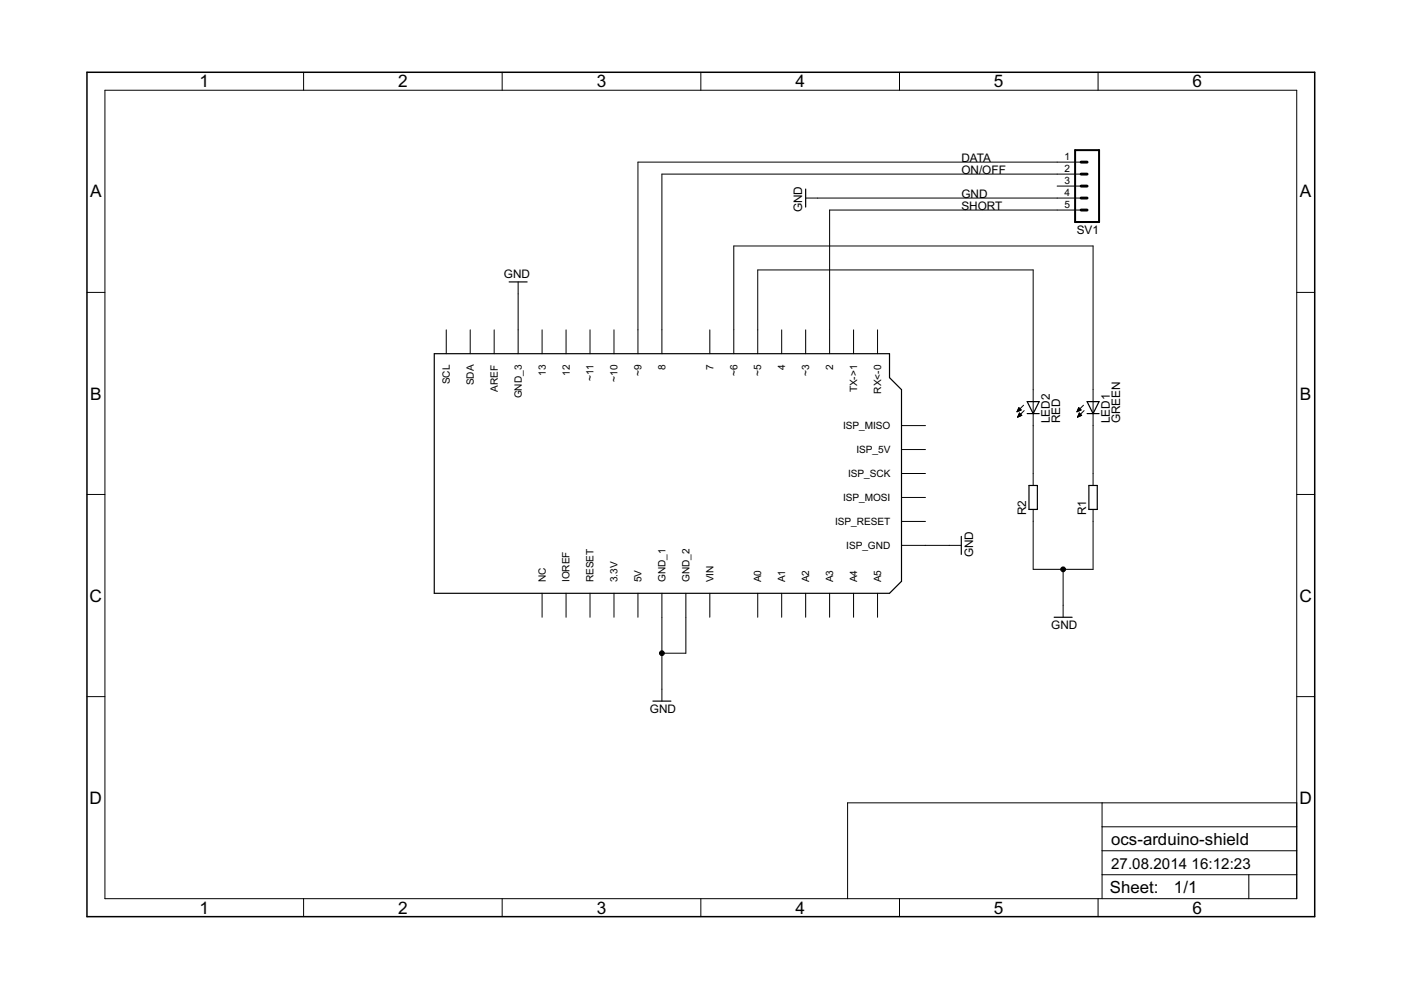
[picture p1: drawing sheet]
<?xml version="1.0" encoding="utf-8"?>
<!DOCTYPE eagle SYSTEM "eagle.dtd">
<eagle version="7.1.0">
<drawing>
<settings>
<setting alwaysvectorfont="no"/>
<setting verticaltext="up"/>
</settings>
<grid distance="0.1" unitdist="inch" unit="inch" style="lines" multiple="1" display="no" altdistance="0.01" altunitdist="inch" altunit="inch"/>
<schematic xreflabel="%F%N/%S.%C%R" xrefpart="/%S.%C%R">
<libraries>
<library name="frames">
<symbols>
<symbol name="A4L-LOC">
<wire x1="256.54" y1="3.81" x2="256.54" y2="8.89" width="0.1016" layer="94"/>
<wire x1="256.54" y1="8.89" x2="256.54" y2="13.97" width="0.1016" layer="94"/>
<wire x1="256.54" y1="13.97" x2="256.54" y2="19.05" width="0.1016" layer="94"/>
<wire x1="256.54" y1="19.05" x2="256.54" y2="24.13" width="0.1016" layer="94"/>
<wire x1="161.29" y1="3.81" x2="161.29" y2="24.13" width="0.1016" layer="94"/>
<wire x1="161.29" y1="24.13" x2="215.265" y2="24.13" width="0.1016" layer="94"/>
<wire x1="215.265" y1="24.13" x2="256.54" y2="24.13" width="0.1016" layer="94"/>
<wire x1="246.38" y1="3.81" x2="246.38" y2="8.89" width="0.1016" layer="94"/>
<wire x1="246.38" y1="8.89" x2="256.54" y2="8.89" width="0.1016" layer="94"/>
<wire x1="246.38" y1="8.89" x2="215.265" y2="8.89" width="0.1016" layer="94"/>
<wire x1="215.265" y1="8.89" x2="215.265" y2="3.81" width="0.1016" layer="94"/>
<wire x1="215.265" y1="8.89" x2="215.265" y2="13.97" width="0.1016" layer="94"/>
<wire x1="215.265" y1="13.97" x2="256.54" y2="13.97" width="0.1016" layer="94"/>
<wire x1="215.265" y1="13.97" x2="215.265" y2="19.05" width="0.1016" layer="94"/>
<wire x1="215.265" y1="19.05" x2="256.54" y2="19.05" width="0.1016" layer="94"/>
<wire x1="215.265" y1="19.05" x2="215.265" y2="24.13" width="0.1016" layer="94"/>
<text x="217.17" y="15.24" size="2.54" layer="94">&gt;DRAWING_NAME</text>
<text x="217.17" y="10.16" size="2.286" layer="94">&gt;LAST_DATE_TIME</text>
<text x="230.505" y="5.08" size="2.54" layer="94">&gt;SHEET</text>
<text x="216.916" y="4.953" size="2.54" layer="94">Sheet:</text>
<frame x1="0" y1="0" x2="260.35" y2="179.07" columns="6" rows="4" layer="94"/>
</symbol>
</symbols>
<devicesets>
<deviceset name="A4L-LOC" prefix="FRAME" uservalue="yes">
<gates>
<gate name="G$1" symbol="A4L-LOC" x="0" y="0"/>
</gates>
<devices>
<device name="">
<technologies>
<technology name=""/>
</technologies>
</device>
</devices>
</deviceset>
</devicesets>
</library>
<library name="arduino-shield">
<symbols>
<symbol name="ARDUINO_SHIELD">
<pin name="SCL" x="-45.72" y="30.48" visible="pin" length="middle" rot="R270"/>
<pin name="SDA" x="-40.64" y="30.48" visible="pin" length="middle" rot="R270"/>
<pin name="AREF" x="-35.56" y="30.48" visible="pin" length="middle" direction="sup" rot="R270"/>
<pin name="GND_3" x="-30.48" y="30.48" visible="pin" length="middle" direction="sup" rot="R270"/>
<pin name="13" x="-25.4" y="30.48" visible="pin" length="middle" rot="R270"/>
<pin name="12" x="-20.32" y="30.48" visible="pin" length="middle" rot="R270"/>
<pin name="~11" x="-15.24" y="30.48" visible="pin" length="middle" rot="R270"/>
<pin name="~10" x="-10.16" y="30.48" visible="pin" length="middle" rot="R270"/>
<pin name="~9" x="-5.08" y="30.48" visible="pin" length="middle" rot="R270"/>
<pin name="8" x="0" y="30.48" visible="pin" length="middle" rot="R270"/>
<pin name="7" x="10.16" y="30.48" visible="pin" length="middle" rot="R270"/>
<pin name="~6" x="15.24" y="30.48" visible="pin" length="middle" rot="R270"/>
<wire x1="-48.26" y1="25.4" x2="48.26" y2="25.4" width="0.254" layer="94"/>
<wire x1="48.26" y1="25.4" x2="48.26" y2="20.32" width="0.254" layer="94"/>
<wire x1="48.26" y1="20.32" x2="50.8" y2="17.78" width="0.254" layer="94"/>
<wire x1="50.8" y1="17.78" x2="50.8" y2="-22.86" width="0.254" layer="94"/>
<wire x1="50.8" y1="-22.86" x2="48.26" y2="-25.4" width="0.254" layer="94"/>
<wire x1="48.26" y1="-25.4" x2="-48.26" y2="-25.4" width="0.254" layer="94"/>
<wire x1="-48.26" y1="-25.4" x2="-48.26" y2="25.4" width="0.254" layer="94"/>
<pin name="~5" x="20.32" y="30.48" visible="pin" length="middle" rot="R270"/>
<pin name="4" x="25.4" y="30.48" visible="pin" length="middle" rot="R270"/>
<pin name="~3" x="30.48" y="30.48" visible="pin" length="middle" rot="R270"/>
<pin name="2" x="35.56" y="30.48" visible="pin" length="middle" rot="R270"/>
<pin name="TX-&gt;1" x="40.64" y="30.48" visible="pin" length="middle" direction="out" rot="R270"/>
<pin name="RX&lt;-0" x="45.72" y="30.48" visible="pin" length="middle" direction="in" rot="R270"/>
<pin name="A5" x="45.72" y="-30.48" visible="pin" length="middle" rot="R90"/>
<pin name="A4" x="40.64" y="-30.48" visible="pin" length="middle" rot="R90"/>
<pin name="A3" x="35.56" y="-30.48" visible="pin" length="middle" rot="R90"/>
<pin name="A2" x="30.48" y="-30.48" visible="pin" length="middle" rot="R90"/>
<pin name="A1" x="25.4" y="-30.48" visible="pin" length="middle" rot="R90"/>
<pin name="A0" x="20.32" y="-30.48" visible="pin" length="middle" rot="R90"/>
<pin name="VIN" x="10.16" y="-30.48" visible="pin" length="middle" direction="sup" rot="R90"/>
<pin name="GND_2" x="5.08" y="-30.48" visible="pin" length="middle" direction="sup" rot="R90"/>
<pin name="GND_1" x="0" y="-30.48" visible="pin" length="middle" direction="sup" rot="R90"/>
<pin name="5V" x="-5.08" y="-30.48" visible="pin" length="middle" direction="sup" rot="R90"/>
<pin name="3.3V" x="-10.16" y="-30.48" visible="pin" length="middle" direction="sup" rot="R90"/>
<pin name="RESET" x="-15.24" y="-30.48" visible="pin" length="middle" direction="in" rot="R90"/>
<pin name="IOREF" x="-20.32" y="-30.48" visible="pin" length="middle" direction="out" rot="R90"/>
<pin name="NC" x="-25.4" y="-30.48" visible="pin" length="middle" direction="nc" rot="R90"/>
<pin name="ISP_MISO" x="55.88" y="10.16" visible="pin" length="middle" rot="R180"/>
<pin name="ISP_5V" x="55.88" y="5.08" visible="pin" length="middle" rot="R180"/>
<pin name="ISP_SCK" x="55.88" y="0" visible="pin" length="middle" rot="R180"/>
<pin name="ISP_MOSI" x="55.88" y="-5.08" visible="pin" length="middle" rot="R180"/>
<pin name="ISP_RESET" x="55.88" y="-10.16" visible="pin" length="middle" rot="R180"/>
<pin name="ISP_GND" x="55.88" y="-15.24" visible="pin" length="middle" rot="R180"/>
</symbol>
</symbols>
<devicesets>
<deviceset name="ARDUINO-UNO-SHIELD" prefix="SH">
<gates>
<gate name="G$1" symbol="ARDUINO_SHIELD" x="0" y="0"/>
</gates>
<devices>
<device name="" package="ARDUINO-UNO-SHIELD">
<connects>
<connect gate="G$1" pin="12" pad="12"/>
<connect gate="G$1" pin="13" pad="13"/>
<connect gate="G$1" pin="2" pad="2"/>
<connect gate="G$1" pin="3.3V" pad="3.3V"/>
<connect gate="G$1" pin="4" pad="4"/>
<connect gate="G$1" pin="5V" pad="5V"/>
<connect gate="G$1" pin="7" pad="7"/>
<connect gate="G$1" pin="8" pad="8"/>
<connect gate="G$1" pin="A0" pad="A0"/>
<connect gate="G$1" pin="A1" pad="A1"/>
<connect gate="G$1" pin="A2" pad="A2"/>
<connect gate="G$1" pin="A3" pad="A3"/>
<connect gate="G$1" pin="A4" pad="A4"/>
<connect gate="G$1" pin="A5" pad="A5"/>
<connect gate="G$1" pin="AREF" pad="AREF"/>
<connect gate="G$1" pin="GND_1" pad="GND_1"/>
<connect gate="G$1" pin="GND_2" pad="GND_2"/>
<connect gate="G$1" pin="GND_3" pad="GND_3"/>
<connect gate="G$1" pin="IOREF" pad="IOREF"/>
<connect gate="G$1" pin="ISP_5V" pad="ISP_5V"/>
<connect gate="G$1" pin="ISP_GND" pad="ISP_GND"/>
<connect gate="G$1" pin="ISP_MISO" pad="ISP_MISO"/>
<connect gate="G$1" pin="ISP_MOSI" pad="ISP_MOSI"/>
<connect gate="G$1" pin="ISP_RESET" pad="ISP_RESET"/>
<connect gate="G$1" pin="ISP_SCK" pad="ISP_SCK"/>
<connect gate="G$1" pin="NC" pad="NC"/>
<connect gate="G$1" pin="RESET" pad="RESET"/>
<connect gate="G$1" pin="RX&lt;-0" pad="RX&lt;-0"/>
<connect gate="G$1" pin="SCL" pad="SCL"/>
<connect gate="G$1" pin="SDA" pad="SDA"/>
<connect gate="G$1" pin="TX-&gt;1" pad="TX-&gt;1"/>
<connect gate="G$1" pin="VIN" pad="VIN"/>
<connect gate="G$1" pin="~10" pad="~10"/>
<connect gate="G$1" pin="~11" pad="~11"/>
<connect gate="G$1" pin="~3" pad="~3"/>
<connect gate="G$1" pin="~5" pad="~5"/>
<connect gate="G$1" pin="~6" pad="~6"/>
<connect gate="G$1" pin="~9" pad="~9"/>
</connects>
<technologies>
<technology name=""/>
</technologies>
</device>
</devices>
</deviceset>
</devicesets>
</library>
<library name="con-lstb">
<symbols>
<symbol name="MA05-1">
<wire x1="3.81" y1="-7.62" x2="-1.27" y2="-7.62" width="0.4064" layer="94"/>
<wire x1="1.27" y1="0" x2="2.54" y2="0" width="0.6096" layer="94"/>
<wire x1="1.27" y1="-2.54" x2="2.54" y2="-2.54" width="0.6096" layer="94"/>
<wire x1="1.27" y1="-5.08" x2="2.54" y2="-5.08" width="0.6096" layer="94"/>
<wire x1="-1.27" y1="7.62" x2="-1.27" y2="-7.62" width="0.4064" layer="94"/>
<wire x1="3.81" y1="-7.62" x2="3.81" y2="7.62" width="0.4064" layer="94"/>
<wire x1="-1.27" y1="7.62" x2="3.81" y2="7.62" width="0.4064" layer="94"/>
<wire x1="1.27" y1="5.08" x2="2.54" y2="5.08" width="0.6096" layer="94"/>
<wire x1="1.27" y1="2.54" x2="2.54" y2="2.54" width="0.6096" layer="94"/>
<text x="-1.27" y="-10.16" size="1.778" layer="96">&gt;VALUE</text>
<text x="-1.27" y="8.382" size="1.778" layer="95">&gt;NAME</text>
<pin name="1" x="7.62" y="-5.08" visible="pad" length="middle" direction="pas" swaplevel="1" rot="R180"/>
<pin name="2" x="7.62" y="-2.54" visible="pad" length="middle" direction="pas" swaplevel="1" rot="R180"/>
<pin name="3" x="7.62" y="0" visible="pad" length="middle" direction="pas" swaplevel="1" rot="R180"/>
<pin name="4" x="7.62" y="2.54" visible="pad" length="middle" direction="pas" swaplevel="1" rot="R180"/>
<pin name="5" x="7.62" y="5.08" visible="pad" length="middle" direction="pas" swaplevel="1" rot="R180"/>
</symbol>
</symbols>
<devicesets>
<deviceset name="MA05-1" prefix="SV" uservalue="yes">
<gates>
<gate name="G$1" symbol="MA05-1" x="0" y="0"/>
</gates>
<devices>
<device name="" package="MA05-1">
<connects>
<connect gate="G$1" pin="1" pad="1"/>
<connect gate="G$1" pin="2" pad="2"/>
<connect gate="G$1" pin="3" pad="3"/>
<connect gate="G$1" pin="4" pad="4"/>
<connect gate="G$1" pin="5" pad="5"/>
</connects>
<technologies>
<technology name="">
<attribute name="MF" value="" constant="no"/>
<attribute name="MPN" value="" constant="no"/>
<attribute name="OC_FARNELL" value="unknown" constant="no"/>
<attribute name="OC_NEWARK" value="unknown" constant="no"/>
</technology>
</technologies>
</device>
</devices>
</deviceset>
</devicesets>
</library>
<library name="supply1">
<symbols>
<symbol name="GND">
<wire x1="-1.905" y1="0" x2="1.905" y2="0" width="0.254" layer="94"/>
<text x="-2.54" y="-2.54" size="1.778" layer="96">&gt;VALUE</text>
<pin name="GND" x="0" y="2.54" visible="off" length="short" direction="sup" rot="R270"/>
</symbol>
</symbols>
<devicesets>
<deviceset name="GND" prefix="GND">
<gates>
<gate name="1" symbol="GND" x="0" y="0"/>
</gates>
<devices>
<device name="">
<technologies>
<technology name=""/>
</technologies>
</device>
</devices>
</deviceset>
</devicesets>
</library>
<library name="resistor">
<symbols>
<symbol name="R-EU">
<wire x1="-2.54" y1="-0.889" x2="2.54" y2="-0.889" width="0.254" layer="94"/>
<wire x1="2.54" y1="0.889" x2="-2.54" y2="0.889" width="0.254" layer="94"/>
<wire x1="2.54" y1="-0.889" x2="2.54" y2="0.889" width="0.254" layer="94"/>
<wire x1="-2.54" y1="-0.889" x2="-2.54" y2="0.889" width="0.254" layer="94"/>
<text x="-3.81" y="1.4986" size="1.778" layer="95">&gt;NAME</text>
<text x="-3.81" y="-3.302" size="1.778" layer="96">&gt;VALUE</text>
<pin name="2" x="5.08" y="0" visible="off" length="short" direction="pas" swaplevel="1" rot="R180"/>
<pin name="1" x="-5.08" y="0" visible="off" length="short" direction="pas" swaplevel="1"/>
<text x="-5.08" y="0" size="0.4064" layer="99" align="center">SpiceOrder 1</text>
<text x="5.08" y="0" size="0.4064" layer="99" align="center">SpiceOrder 2</text>
</symbol>
</symbols>
<devicesets>
<deviceset name="R-EU_" prefix="R" uservalue="yes">
<gates>
<gate name="G$1" symbol="R-EU" x="0" y="0"/>
</gates>
<devices>
<device name="R0402" package="R0402">
<connects>
<connect gate="G$1" pin="1" pad="1"/>
<connect gate="G$1" pin="2" pad="2"/>
</connects>
<technologies>
<technology name="">
<attribute name="SPICEPREFIX" value="R" constant="no"/>
</technology>
</technologies>
</device>
<device name="R0603" package="R0603">
<connects>
<connect gate="G$1" pin="1" pad="1"/>
<connect gate="G$1" pin="2" pad="2"/>
</connects>
<technologies>
<technology name="">
<attribute name="SPICEPREFIX" value="R" constant="no"/>
</technology>
</technologies>
</device>
<device name="R0805" package="R0805">
<connects>
<connect gate="G$1" pin="1" pad="1"/>
<connect gate="G$1" pin="2" pad="2"/>
</connects>
<technologies>
<technology name="">
<attribute name="SPICEPREFIX" value="R" constant="no"/>
</technology>
</technologies>
</device>
<device name="R0805W" package="R0805W">
<connects>
<connect gate="G$1" pin="1" pad="1"/>
<connect gate="G$1" pin="2" pad="2"/>
</connects>
<technologies>
<technology name="">
<attribute name="SPICEPREFIX" value="R" constant="no"/>
</technology>
</technologies>
</device>
<device name="R1005" package="R1005">
<connects>
<connect gate="G$1" pin="1" pad="1"/>
<connect gate="G$1" pin="2" pad="2"/>
</connects>
<technologies>
<technology name="">
<attribute name="SPICEPREFIX" value="R" constant="no"/>
</technology>
</technologies>
</device>
<device name="R1206" package="R1206">
<connects>
<connect gate="G$1" pin="1" pad="1"/>
<connect gate="G$1" pin="2" pad="2"/>
</connects>
<technologies>
<technology name="">
<attribute name="SPICEPREFIX" value="R" constant="no"/>
</technology>
</technologies>
</device>
<device name="R1206W" package="R1206W">
<connects>
<connect gate="G$1" pin="1" pad="1"/>
<connect gate="G$1" pin="2" pad="2"/>
</connects>
<technologies>
<technology name="">
<attribute name="SPICEPREFIX" value="R" constant="no"/>
</technology>
</technologies>
</device>
<device name="R1210" package="R1210">
<connects>
<connect gate="G$1" pin="1" pad="1"/>
<connect gate="G$1" pin="2" pad="2"/>
</connects>
<technologies>
<technology name="">
<attribute name="SPICEPREFIX" value="R" constant="no"/>
</technology>
</technologies>
</device>
<device name="R1210W" package="R1210W">
<connects>
<connect gate="G$1" pin="1" pad="1"/>
<connect gate="G$1" pin="2" pad="2"/>
</connects>
<technologies>
<technology name="">
<attribute name="SPICEPREFIX" value="R" constant="no"/>
</technology>
</technologies>
</device>
<device name="R2010" package="R2010">
<connects>
<connect gate="G$1" pin="1" pad="1"/>
<connect gate="G$1" pin="2" pad="2"/>
</connects>
<technologies>
<technology name="">
<attribute name="SPICEPREFIX" value="R" constant="no"/>
</technology>
</technologies>
</device>
<device name="R2010W" package="R2010W">
<connects>
<connect gate="G$1" pin="1" pad="1"/>
<connect gate="G$1" pin="2" pad="2"/>
</connects>
<technologies>
<technology name="">
<attribute name="SPICEPREFIX" value="R" constant="no"/>
</technology>
</technologies>
</device>
<device name="R2012" package="R2012">
<connects>
<connect gate="G$1" pin="1" pad="1"/>
<connect gate="G$1" pin="2" pad="2"/>
</connects>
<technologies>
<technology name="">
<attribute name="SPICEPREFIX" value="R" constant="no"/>
</technology>
</technologies>
</device>
<device name="R2012W" package="R2012W">
<connects>
<connect gate="G$1" pin="1" pad="1"/>
<connect gate="G$1" pin="2" pad="2"/>
</connects>
<technologies>
<technology name="">
<attribute name="SPICEPREFIX" value="R" constant="no"/>
</technology>
</technologies>
</device>
<device name="R2512" package="R2512">
<connects>
<connect gate="G$1" pin="1" pad="1"/>
<connect gate="G$1" pin="2" pad="2"/>
</connects>
<technologies>
<technology name="">
<attribute name="SPICEPREFIX" value="R" constant="no"/>
</technology>
</technologies>
</device>
<device name="R2512W" package="R2512W">
<connects>
<connect gate="G$1" pin="1" pad="1"/>
<connect gate="G$1" pin="2" pad="2"/>
</connects>
<technologies>
<technology name="">
<attribute name="SPICEPREFIX" value="R" constant="no"/>
</technology>
</technologies>
</device>
<device name="R3216" package="R3216">
<connects>
<connect gate="G$1" pin="1" pad="1"/>
<connect gate="G$1" pin="2" pad="2"/>
</connects>
<technologies>
<technology name="">
<attribute name="SPICEPREFIX" value="R" constant="no"/>
</technology>
</technologies>
</device>
<device name="R3216W" package="R3216W">
<connects>
<connect gate="G$1" pin="1" pad="1"/>
<connect gate="G$1" pin="2" pad="2"/>
</connects>
<technologies>
<technology name="">
<attribute name="SPICEPREFIX" value="R" constant="no"/>
</technology>
</technologies>
</device>
<device name="R3225" package="R3225">
<connects>
<connect gate="G$1" pin="1" pad="1"/>
<connect gate="G$1" pin="2" pad="2"/>
</connects>
<technologies>
<technology name="">
<attribute name="SPICEPREFIX" value="R" constant="no"/>
</technology>
</technologies>
</device>
<device name="R3225W" package="R3225W">
<connects>
<connect gate="G$1" pin="1" pad="1"/>
<connect gate="G$1" pin="2" pad="2"/>
</connects>
<technologies>
<technology name="">
<attribute name="SPICEPREFIX" value="R" constant="no"/>
</technology>
</technologies>
</device>
<device name="R5025" package="R5025">
<connects>
<connect gate="G$1" pin="1" pad="1"/>
<connect gate="G$1" pin="2" pad="2"/>
</connects>
<technologies>
<technology name="">
<attribute name="SPICEPREFIX" value="R" constant="no"/>
</technology>
</technologies>
</device>
<device name="R5025W" package="R5025W">
<connects>
<connect gate="G$1" pin="1" pad="1"/>
<connect gate="G$1" pin="2" pad="2"/>
</connects>
<technologies>
<technology name="">
<attribute name="SPICEPREFIX" value="R" constant="no"/>
</technology>
</technologies>
</device>
<device name="R6332" package="R6332">
<connects>
<connect gate="G$1" pin="1" pad="1"/>
<connect gate="G$1" pin="2" pad="2"/>
</connects>
<technologies>
<technology name="">
<attribute name="SPICEPREFIX" value="R" constant="no"/>
</technology>
</technologies>
</device>
<device name="R6332W" package="R6332W">
<connects>
<connect gate="G$1" pin="1" pad="1"/>
<connect gate="G$1" pin="2" pad="2"/>
</connects>
<technologies>
<technology name="">
<attribute name="SPICEPREFIX" value="R" constant="no"/>
</technology>
</technologies>
</device>
<device name="M0805" package="M0805">
<connects>
<connect gate="G$1" pin="1" pad="1"/>
<connect gate="G$1" pin="2" pad="2"/>
</connects>
<technologies>
<technology name="">
<attribute name="SPICEPREFIX" value="R" constant="no"/>
</technology>
</technologies>
</device>
<device name="M1206" package="M1206">
<connects>
<connect gate="G$1" pin="1" pad="1"/>
<connect gate="G$1" pin="2" pad="2"/>
</connects>
<technologies>
<technology name="">
<attribute name="SPICEPREFIX" value="R" constant="no"/>
</technology>
</technologies>
</device>
<device name="M1406" package="M1406">
<connects>
<connect gate="G$1" pin="1" pad="1"/>
<connect gate="G$1" pin="2" pad="2"/>
</connects>
<technologies>
<technology name="">
<attribute name="SPICEPREFIX" value="R" constant="no"/>
</technology>
</technologies>
</device>
<device name="M2012" package="M2012">
<connects>
<connect gate="G$1" pin="1" pad="1"/>
<connect gate="G$1" pin="2" pad="2"/>
</connects>
<technologies>
<technology name="">
<attribute name="SPICEPREFIX" value="R" constant="no"/>
</technology>
</technologies>
</device>
<device name="M2309" package="M2309">
<connects>
<connect gate="G$1" pin="1" pad="1"/>
<connect gate="G$1" pin="2" pad="2"/>
</connects>
<technologies>
<technology name="">
<attribute name="SPICEPREFIX" value="R" constant="no"/>
</technology>
</technologies>
</device>
<device name="M3216" package="M3216">
<connects>
<connect gate="G$1" pin="1" pad="1"/>
<connect gate="G$1" pin="2" pad="2"/>
</connects>
<technologies>
<technology name="">
<attribute name="SPICEPREFIX" value="R" constant="no"/>
</technology>
</technologies>
</device>
<device name="M3516" package="M3516">
<connects>
<connect gate="G$1" pin="1" pad="1"/>
<connect gate="G$1" pin="2" pad="2"/>
</connects>
<technologies>
<technology name="">
<attribute name="SPICEPREFIX" value="R" constant="no"/>
</technology>
</technologies>
</device>
<device name="M5923" package="M5923">
<connects>
<connect gate="G$1" pin="1" pad="1"/>
<connect gate="G$1" pin="2" pad="2"/>
</connects>
<technologies>
<technology name="">
<attribute name="SPICEPREFIX" value="R" constant="no"/>
</technology>
</technologies>
</device>
<device name="0204_5" package="0204/5">
<connects>
<connect gate="G$1" pin="1" pad="1"/>
<connect gate="G$1" pin="2" pad="2"/>
</connects>
<technologies>
<technology name="">
<attribute name="SPICEPREFIX" value="R" constant="no"/>
</technology>
</technologies>
</device>
<device name="0204_7" package="0204/7">
<connects>
<connect gate="G$1" pin="1" pad="1"/>
<connect gate="G$1" pin="2" pad="2"/>
</connects>
<technologies>
<technology name="">
<attribute name="SPICEPREFIX" value="R" constant="no"/>
</technology>
</technologies>
</device>
<device name="0204_2V" package="0204V">
<connects>
<connect gate="G$1" pin="1" pad="1"/>
<connect gate="G$1" pin="2" pad="2"/>
</connects>
<technologies>
<technology name="">
<attribute name="SPICEPREFIX" value="R" constant="no"/>
</technology>
</technologies>
</device>
<device name="0207_10" package="0207/10">
<connects>
<connect gate="G$1" pin="1" pad="1"/>
<connect gate="G$1" pin="2" pad="2"/>
</connects>
<technologies>
<technology name="">
<attribute name="SPICEPREFIX" value="R" constant="no"/>
</technology>
</technologies>
</device>
<device name="0207_12" package="0207/12">
<connects>
<connect gate="G$1" pin="1" pad="1"/>
<connect gate="G$1" pin="2" pad="2"/>
</connects>
<technologies>
<technology name="">
<attribute name="SPICEPREFIX" value="R" constant="no"/>
</technology>
</technologies>
</device>
<device name="0207_15" package="0207/15">
<connects>
<connect gate="G$1" pin="1" pad="1"/>
<connect gate="G$1" pin="2" pad="2"/>
</connects>
<technologies>
<technology name="">
<attribute name="SPICEPREFIX" value="R" constant="no"/>
</technology>
</technologies>
</device>
<device name="0207_2V" package="0207/2V">
<connects>
<connect gate="G$1" pin="1" pad="1"/>
<connect gate="G$1" pin="2" pad="2"/>
</connects>
<technologies>
<technology name="">
<attribute name="SPICEPREFIX" value="R" constant="no"/>
</technology>
</technologies>
</device>
<device name="0207_5V" package="0207/5V">
<connects>
<connect gate="G$1" pin="1" pad="1"/>
<connect gate="G$1" pin="2" pad="2"/>
</connects>
<technologies>
<technology name="">
<attribute name="SPICEPREFIX" value="R" constant="no"/>
</technology>
</technologies>
</device>
<device name="0207_7" package="0207/7">
<connects>
<connect gate="G$1" pin="1" pad="1"/>
<connect gate="G$1" pin="2" pad="2"/>
</connects>
<technologies>
<technology name="">
<attribute name="SPICEPREFIX" value="R" constant="no"/>
</technology>
</technologies>
</device>
<device name="0309_10" package="0309/10">
<connects>
<connect gate="G$1" pin="1" pad="1"/>
<connect gate="G$1" pin="2" pad="2"/>
</connects>
<technologies>
<technology name="">
<attribute name="SPICEPREFIX" value="R" constant="no"/>
</technology>
</technologies>
</device>
<device name="0309_12" package="0309/12">
<connects>
<connect gate="G$1" pin="1" pad="1"/>
<connect gate="G$1" pin="2" pad="2"/>
</connects>
<technologies>
<technology name="">
<attribute name="SPICEPREFIX" value="R" constant="no"/>
</technology>
</technologies>
</device>
<device name="0309_V" package="0309V">
<connects>
<connect gate="G$1" pin="1" pad="1"/>
<connect gate="G$1" pin="2" pad="2"/>
</connects>
<technologies>
<technology name="">
<attribute name="SPICEPREFIX" value="R" constant="no"/>
</technology>
</technologies>
</device>
<device name="0411_12" package="0411/12">
<connects>
<connect gate="G$1" pin="1" pad="1"/>
<connect gate="G$1" pin="2" pad="2"/>
</connects>
<technologies>
<technology name="">
<attribute name="SPICEPREFIX" value="R" constant="no"/>
</technology>
</technologies>
</device>
<device name="0411_15" package="0411/15">
<connects>
<connect gate="G$1" pin="1" pad="1"/>
<connect gate="G$1" pin="2" pad="2"/>
</connects>
<technologies>
<technology name="">
<attribute name="SPICEPREFIX" value="R" constant="no"/>
</technology>
</technologies>
</device>
<device name="0411_3V" package="0411V">
<connects>
<connect gate="G$1" pin="1" pad="1"/>
<connect gate="G$1" pin="2" pad="2"/>
</connects>
<technologies>
<technology name="">
<attribute name="SPICEPREFIX" value="R" constant="no"/>
</technology>
</technologies>
</device>
<device name="0414_15" package="0414/15">
<connects>
<connect gate="G$1" pin="1" pad="1"/>
<connect gate="G$1" pin="2" pad="2"/>
</connects>
<technologies>
<technology name="">
<attribute name="SPICEPREFIX" value="R" constant="no"/>
</technology>
</technologies>
</device>
<device name="0414_5V" package="0414V">
<connects>
<connect gate="G$1" pin="1" pad="1"/>
<connect gate="G$1" pin="2" pad="2"/>
</connects>
<technologies>
<technology name="">
<attribute name="SPICEPREFIX" value="R" constant="no"/>
</technology>
</technologies>
</device>
<device name="0617_17" package="0617/17">
<connects>
<connect gate="G$1" pin="1" pad="1"/>
<connect gate="G$1" pin="2" pad="2"/>
</connects>
<technologies>
<technology name="">
<attribute name="SPICEPREFIX" value="R" constant="no"/>
</technology>
</technologies>
</device>
<device name="0617_22" package="0617/22">
<connects>
<connect gate="G$1" pin="1" pad="1"/>
<connect gate="G$1" pin="2" pad="2"/>
</connects>
<technologies>
<technology name="">
<attribute name="SPICEPREFIX" value="R" constant="no"/>
</technology>
</technologies>
</device>
<device name="0617_5V" package="0617V">
<connects>
<connect gate="G$1" pin="1" pad="1"/>
<connect gate="G$1" pin="2" pad="2"/>
</connects>
<technologies>
<technology name="">
<attribute name="SPICEPREFIX" value="R" constant="no"/>
</technology>
</technologies>
</device>
<device name="0922_22" package="0922/22">
<connects>
<connect gate="G$1" pin="1" pad="1"/>
<connect gate="G$1" pin="2" pad="2"/>
</connects>
<technologies>
<technology name="">
<attribute name="SPICEPREFIX" value="R" constant="no"/>
</technology>
</technologies>
</device>
<device name="0613_5V" package="P0613V">
<connects>
<connect gate="G$1" pin="1" pad="1"/>
<connect gate="G$1" pin="2" pad="2"/>
</connects>
<technologies>
<technology name="">
<attribute name="SPICEPREFIX" value="R" constant="no"/>
</technology>
</technologies>
</device>
<device name="0613_15" package="P0613/15">
<connects>
<connect gate="G$1" pin="1" pad="1"/>
<connect gate="G$1" pin="2" pad="2"/>
</connects>
<technologies>
<technology name="">
<attribute name="SPICEPREFIX" value="R" constant="no"/>
</technology>
</technologies>
</device>
<device name="0817_22" package="P0817/22">
<connects>
<connect gate="G$1" pin="1" pad="1"/>
<connect gate="G$1" pin="2" pad="2"/>
</connects>
<technologies>
<technology name="">
<attribute name="SPICEPREFIX" value="R" constant="no"/>
</technology>
</technologies>
</device>
<device name="0817_7V" package="P0817V">
<connects>
<connect gate="G$1" pin="1" pad="1"/>
<connect gate="G$1" pin="2" pad="2"/>
</connects>
<technologies>
<technology name="">
<attribute name="SPICEPREFIX" value="R" constant="no"/>
</technology>
</technologies>
</device>
<device name="V234_12" package="V234/12">
<connects>
<connect gate="G$1" pin="1" pad="1"/>
<connect gate="G$1" pin="2" pad="2"/>
</connects>
<technologies>
<technology name="">
<attribute name="SPICEPREFIX" value="R" constant="no"/>
</technology>
</technologies>
</device>
<device name="V235_17" package="V235/17">
<connects>
<connect gate="G$1" pin="1" pad="1"/>
<connect gate="G$1" pin="2" pad="2"/>
</connects>
<technologies>
<technology name="">
<attribute name="SPICEPREFIX" value="R" constant="no"/>
</technology>
</technologies>
</device>
<device name="V526-0" package="V526-0">
<connects>
<connect gate="G$1" pin="1" pad="1"/>
<connect gate="G$1" pin="2" pad="2"/>
</connects>
<technologies>
<technology name="">
<attribute name="SPICEPREFIX" value="R" constant="no"/>
</technology>
</technologies>
</device>
<device name="MELF0102R" package="MINI_MELF-0102R">
<connects>
<connect gate="G$1" pin="1" pad="1"/>
<connect gate="G$1" pin="2" pad="2"/>
</connects>
<technologies>
<technology name="">
<attribute name="SPICEPREFIX" value="R" constant="no"/>
</technology>
</technologies>
</device>
<device name="MELF0102W" package="MINI_MELF-0102W">
<connects>
<connect gate="G$1" pin="1" pad="1"/>
<connect gate="G$1" pin="2" pad="2"/>
</connects>
<technologies>
<technology name="">
<attribute name="SPICEPREFIX" value="R" constant="no"/>
</technology>
</technologies>
</device>
<device name="MELF0204R" package="MINI_MELF-0204R">
<connects>
<connect gate="G$1" pin="1" pad="1"/>
<connect gate="G$1" pin="2" pad="2"/>
</connects>
<technologies>
<technology name="">
<attribute name="SPICEPREFIX" value="R" constant="no"/>
</technology>
</technologies>
</device>
<device name="MELF0204W" package="MINI_MELF-0204W">
<connects>
<connect gate="G$1" pin="1" pad="1"/>
<connect gate="G$1" pin="2" pad="2"/>
</connects>
<technologies>
<technology name="">
<attribute name="SPICEPREFIX" value="R" constant="no"/>
</technology>
</technologies>
</device>
<device name="MELF0207R" package="MINI_MELF-0207R">
<connects>
<connect gate="G$1" pin="1" pad="1"/>
<connect gate="G$1" pin="2" pad="2"/>
</connects>
<technologies>
<technology name="">
<attribute name="SPICEPREFIX" value="R" constant="no"/>
</technology>
</technologies>
</device>
<device name="MELF0207W" package="MINI_MELF-0207W">
<connects>
<connect gate="G$1" pin="1" pad="1"/>
<connect gate="G$1" pin="2" pad="2"/>
</connects>
<technologies>
<technology name="">
<attribute name="SPICEPREFIX" value="R" constant="no"/>
</technology>
</technologies>
</device>
<device name="0922V" package="0922V">
<connects>
<connect gate="G$1" pin="1" pad="1"/>
<connect gate="G$1" pin="2" pad="2"/>
</connects>
<technologies>
<technology name="">
<attribute name="SPICEPREFIX" value="R" constant="no"/>
</technology>
</technologies>
</device>
<device name="RDH_15" package="RDH/15">
<connects>
<connect gate="G$1" pin="1" pad="1"/>
<connect gate="G$1" pin="2" pad="2"/>
</connects>
<technologies>
<technology name="">
<attribute name="SPICEPREFIX" value="R" constant="no"/>
</technology>
</technologies>
</device>
<device name="MELF0102AX" package="MINI_MELF-0102AX">
<connects>
<connect gate="G$1" pin="1" pad="1"/>
<connect gate="G$1" pin="2" pad="2"/>
</connects>
<technologies>
<technology name="">
<attribute name="SPICEPREFIX" value="R" constant="no"/>
</technology>
</technologies>
</device>
</devices>
</deviceset>
</devicesets>
</library>
<library name="led">
<symbols>
<symbol name="LED">
<wire x1="1.27" y1="0" x2="0" y2="-2.54" width="0.254" layer="94"/>
<wire x1="0" y1="-2.54" x2="-1.27" y2="0" width="0.254" layer="94"/>
<wire x1="1.27" y1="-2.54" x2="0" y2="-2.54" width="0.254" layer="94"/>
<wire x1="0" y1="-2.54" x2="-1.27" y2="-2.54" width="0.254" layer="94"/>
<wire x1="1.27" y1="0" x2="0" y2="0" width="0.254" layer="94"/>
<wire x1="0" y1="0" x2="-1.27" y2="0" width="0.254" layer="94"/>
<wire x1="0" y1="0" x2="0" y2="-2.54" width="0.1524" layer="94"/>
<wire x1="-2.032" y1="-0.762" x2="-3.429" y2="-2.159" width="0.1524" layer="94"/>
<wire x1="-1.905" y1="-1.905" x2="-3.302" y2="-3.302" width="0.1524" layer="94"/>
<text x="3.556" y="-4.572" size="1.778" layer="95" rot="R90">&gt;NAME</text>
<text x="5.715" y="-4.572" size="1.778" layer="96" rot="R90">&gt;VALUE</text>
<pin name="C" x="0" y="-5.08" visible="off" length="short" direction="pas" rot="R90"/>
<pin name="A" x="0" y="2.54" visible="off" length="short" direction="pas" rot="R270"/>
<polygon width="0.1524" layer="94">
<vertex x="-3.429" y="-2.159"/>
<vertex x="-3.048" y="-1.27"/>
<vertex x="-2.54" y="-1.778"/>
</polygon>
<polygon width="0.1524" layer="94">
<vertex x="-3.302" y="-3.302"/>
<vertex x="-2.921" y="-2.413"/>
<vertex x="-2.413" y="-2.921"/>
</polygon>
</symbol>
</symbols>
<devicesets>
<deviceset name="LED" prefix="LED" uservalue="yes">
<gates>
<gate name="G$1" symbol="LED" x="0" y="0"/>
</gates>
<devices>
<device name="SMT1206" package="1206">
<connects>
<connect gate="G$1" pin="A" pad="A"/>
<connect gate="G$1" pin="C" pad="C"/>
</connects>
<technologies>
<technology name=""/>
</technologies>
</device>
<device name="LD260" package="LD260">
<connects>
<connect gate="G$1" pin="A" pad="A"/>
<connect gate="G$1" pin="C" pad="K"/>
</connects>
<technologies>
<technology name=""/>
</technologies>
</device>
<device name="SQR2X5" package="LED2X5">
<connects>
<connect gate="G$1" pin="A" pad="A"/>
<connect gate="G$1" pin="C" pad="K"/>
</connects>
<technologies>
<technology name=""/>
</technologies>
</device>
<device name="3MM" package="LED3MM">
<connects>
<connect gate="G$1" pin="A" pad="A"/>
<connect gate="G$1" pin="C" pad="K"/>
</connects>
<technologies>
<technology name=""/>
</technologies>
</device>
<device name="5MM" package="LED5MM">
<connects>
<connect gate="G$1" pin="A" pad="A"/>
<connect gate="G$1" pin="C" pad="K"/>
</connects>
<technologies>
<technology name=""/>
</technologies>
</device>
<device name="LSU260" package="LSU260">
<connects>
<connect gate="G$1" pin="A" pad="A"/>
<connect gate="G$1" pin="C" pad="K"/>
</connects>
<technologies>
<technology name=""/>
</technologies>
</device>
<device name="LZR181" package="LZR181">
<connects>
<connect gate="G$1" pin="A" pad="A"/>
<connect gate="G$1" pin="C" pad="K"/>
</connects>
<technologies>
<technology name=""/>
</technologies>
</device>
<device name="B152" package="Q62902-B152">
<connects>
<connect gate="G$1" pin="A" pad="A"/>
<connect gate="G$1" pin="C" pad="K"/>
</connects>
<technologies>
<technology name=""/>
</technologies>
</device>
<device name="B153" package="Q62902-B153">
<connects>
<connect gate="G$1" pin="A" pad="A"/>
<connect gate="G$1" pin="C" pad="K"/>
</connects>
<technologies>
<technology name=""/>
</technologies>
</device>
<device name="B155" package="Q62902-B155">
<connects>
<connect gate="G$1" pin="A" pad="A"/>
<connect gate="G$1" pin="C" pad="K"/>
</connects>
<technologies>
<technology name=""/>
</technologies>
</device>
<device name="B156" package="Q62902-B156">
<connects>
<connect gate="G$1" pin="A" pad="A"/>
<connect gate="G$1" pin="C" pad="K"/>
</connects>
<technologies>
<technology name=""/>
</technologies>
</device>
<device name="SFH480" package="SFH480">
<connects>
<connect gate="G$1" pin="A" pad="A"/>
<connect gate="G$1" pin="C" pad="K"/>
</connects>
<technologies>
<technology name=""/>
</technologies>
</device>
<device name="SFH482" package="SFH482">
<connects>
<connect gate="G$1" pin="A" pad="A"/>
<connect gate="G$1" pin="C" pad="K"/>
</connects>
<technologies>
<technology name=""/>
</technologies>
</device>
<device name="SQR5.7X3.2" package="U57X32">
<connects>
<connect gate="G$1" pin="A" pad="A"/>
<connect gate="G$1" pin="C" pad="K"/>
</connects>
<technologies>
<technology name=""/>
</technologies>
</device>
<device name="IRL80A" package="IRL80A">
<connects>
<connect gate="G$1" pin="A" pad="A"/>
<connect gate="G$1" pin="C" pad="K"/>
</connects>
<technologies>
<technology name=""/>
</technologies>
</device>
<device name="P-LCC-2" package="P-LCC-2">
<connects>
<connect gate="G$1" pin="A" pad="A"/>
<connect gate="G$1" pin="C" pad="C"/>
</connects>
<technologies>
<technology name=""/>
</technologies>
</device>
<device name="MINI-TOP" package="OSRAM-MINI-TOP-LED">
<connects>
<connect gate="G$1" pin="A" pad="A"/>
<connect gate="G$1" pin="C" pad="C"/>
</connects>
<technologies>
<technology name=""/>
</technologies>
</device>
<device name="SIDELED" package="OSRAM-SIDELED">
<connects>
<connect gate="G$1" pin="A" pad="A"/>
<connect gate="G$1" pin="C" pad="C"/>
</connects>
<technologies>
<technology name=""/>
</technologies>
</device>
<device name="SMART-LED" package="SMART-LED">
<connects>
<connect gate="G$1" pin="A" pad="A"/>
<connect gate="G$1" pin="C" pad="B"/>
</connects>
<technologies>
<technology name=""/>
</technologies>
</device>
<device name="P-LCC-2-BACK" package="P-LCC-2-TOPLED-RG">
<connects>
<connect gate="G$1" pin="A" pad="A"/>
<connect gate="G$1" pin="C" pad="C"/>
</connects>
<technologies>
<technology name=""/>
</technologies>
</device>
<device name="MICRO-SIDELED" package="MICRO-SIDELED">
<connects>
<connect gate="G$1" pin="A" pad="A"/>
<connect gate="G$1" pin="C" pad="C"/>
</connects>
<technologies>
<technology name=""/>
</technologies>
</device>
<device name="P-LCC-4" package="P-LCC-4">
<connects>
<connect gate="G$1" pin="A" pad="A"/>
<connect gate="G$1" pin="C" pad="C@4"/>
</connects>
<technologies>
<technology name=""/>
</technologies>
</device>
<device name="CHIP-LED0603" package="CHIP-LED0603">
<connects>
<connect gate="G$1" pin="A" pad="A"/>
<connect gate="G$1" pin="C" pad="C"/>
</connects>
<technologies>
<technology name=""/>
</technologies>
</device>
<device name="CHIP-LED0805" package="CHIP-LED0805">
<connects>
<connect gate="G$1" pin="A" pad="A"/>
<connect gate="G$1" pin="C" pad="C"/>
</connects>
<technologies>
<technology name=""/>
</technologies>
</device>
<device name="TOPLED-SANTANA" package="MINI-TOPLED-SANTANA">
<connects>
<connect gate="G$1" pin="A" pad="A"/>
<connect gate="G$1" pin="C" pad="C"/>
</connects>
<technologies>
<technology name=""/>
</technologies>
</device>
<device name="CHIPLED_0805" package="CHIPLED_0805">
<connects>
<connect gate="G$1" pin="A" pad="A"/>
<connect gate="G$1" pin="C" pad="C"/>
</connects>
<technologies>
<technology name=""/>
</technologies>
</device>
<device name="CHIPLED_1206" package="CHIPLED_1206">
<connects>
<connect gate="G$1" pin="A" pad="A"/>
<connect gate="G$1" pin="C" pad="C"/>
</connects>
<technologies>
<technology name=""/>
</technologies>
</device>
<device name="CHIPLED_0603" package="CHIPLED_0603">
<connects>
<connect gate="G$1" pin="A" pad="A"/>
<connect gate="G$1" pin="C" pad="C"/>
</connects>
<technologies>
<technology name=""/>
</technologies>
</device>
<device name="CHIPLED-0603-TTW" package="CHIPLED-0603-TTW">
<connects>
<connect gate="G$1" pin="A" pad="A@1"/>
<connect gate="G$1" pin="C" pad="C@1"/>
</connects>
<technologies>
<technology name=""/>
</technologies>
</device>
<device name="" package="SMARTLED-TTW">
<connects>
<connect gate="G$1" pin="A" pad="A@1"/>
<connect gate="G$1" pin="C" pad="C@1"/>
</connects>
<technologies>
<technology name=""/>
</technologies>
</device>
<device name="-LUMILED+" package="LUMILED+">
<connects>
<connect gate="G$1" pin="A" pad="2+"/>
<connect gate="G$1" pin="C" pad="4-"/>
</connects>
<technologies>
<technology name=""/>
</technologies>
</device>
<device name="-LUMILED" package="LUMILED">
<connects>
<connect gate="G$1" pin="A" pad="2+"/>
<connect gate="G$1" pin="C" pad="4-"/>
</connects>
<technologies>
<technology name=""/>
</technologies>
</device>
<device name="10MM" package="LED10MM">
<connects>
<connect gate="G$1" pin="A" pad="A"/>
<connect gate="G$1" pin="C" pad="K"/>
</connects>
<technologies>
<technology name=""/>
</technologies>
</device>
<device name="KA-3528ASYC" package="KA-3528ASYC">
<connects>
<connect gate="G$1" pin="A" pad="A"/>
<connect gate="G$1" pin="C" pad="C"/>
</connects>
<technologies>
<technology name=""/>
</technologies>
</device>
<device name="SML0805" package="SML0805">
<connects>
<connect gate="G$1" pin="A" pad="A"/>
<connect gate="G$1" pin="C" pad="C"/>
</connects>
<technologies>
<technology name=""/>
</technologies>
</device>
<device name="SML1206" package="SML1206">
<connects>
<connect gate="G$1" pin="A" pad="A"/>
<connect gate="G$1" pin="C" pad="C"/>
</connects>
<technologies>
<technology name=""/>
</technologies>
</device>
<device name="SML0603" package="SML0603">
<connects>
<connect gate="G$1" pin="A" pad="A"/>
<connect gate="G$1" pin="C" pad="C"/>
</connects>
<technologies>
<technology name=""/>
</technologies>
</device>
</devices>
</deviceset>
</devicesets>
</library>
</libraries>
<attributes>
</attributes>
<variantdefs>
</variantdefs>
<classes>
<class number="0" name="default" width="0" drill="0">
</class>
</classes>
<parts>
<part name="FRAME1" library="frames" deviceset="A4L-LOC" device=""/>
<part name="SH1" library="arduino-shield" deviceset="ARDUINO-UNO-SHIELD" device=""/>
<part name="SV1" library="con-lstb" deviceset="MA05-1" device=""/>
<part name="GND1" library="supply1" deviceset="GND" device=""/>
<part name="R1" library="resistor" deviceset="R-EU_" device="0207_10"/>
<part name="R2" library="resistor" deviceset="R-EU_" device="0207_10"/>
<part name="GND2" library="supply1" deviceset="GND" device=""/>
<part name="GND3" library="supply1" deviceset="GND" device=""/>
<part name="GND4" library="supply1" deviceset="GND" device=""/>
<part name="LED1" library="led" deviceset="LED" device="3MM" value="GREEN"/>
<part name="LED2" library="led" deviceset="LED" device="3MM" value="RED"/>
<part name="GND5" library="supply1" deviceset="GND" device=""/>
</parts>
<sheets>
<sheet>
<plain>
</plain>
<instances>
<instance part="FRAME1" gate="G$1" x="0" y="0"/>
<instance part="SH1" gate="G$1" x="121.92" y="93.98"/>
<instance part="SV1" gate="G$1" x="213.36" y="154.94" rot="R180"/>
<instance part="GND1" gate="1" x="152.4" y="152.4" rot="R270"/>
<instance part="R1" gate="G$1" x="213.36" y="88.9" rot="R90"/>
<instance part="R2" gate="G$1" x="200.66" y="88.9" rot="R90"/>
<instance part="GND2" gate="1" x="91.44" y="134.62" rot="R180"/>
<instance part="GND3" gate="1" x="121.92" y="45.72"/>
<instance part="GND4" gate="1" x="207.01" y="63.5"/>
<instance part="LED1" gate="G$1" x="213.36" y="109.22"/>
<instance part="LED2" gate="G$1" x="200.66" y="109.22"/>
<instance part="GND5" gate="1" x="185.42" y="78.74" rot="R90"/>
</instances>
<busses>
</busses>
<nets>
<net name="DATA" class="0">
<segment>
<pinref part="SV1" gate="G$1" pin="1"/>
<pinref part="SH1" gate="G$1" pin="~9"/>
<wire x1="205.74" y1="160.02" x2="116.84" y2="160.02" width="0.1524" layer="91"/>
<wire x1="116.84" y1="160.02" x2="116.84" y2="124.46" width="0.1524" layer="91"/>
<label x="185.42" y="160.02" size="1.778" layer="95"/>
</segment>
</net>
<net name="ON/OFF" class="0">
<segment>
<pinref part="SV1" gate="G$1" pin="2"/>
<pinref part="SH1" gate="G$1" pin="8"/>
<wire x1="205.74" y1="157.48" x2="121.92" y2="157.48" width="0.1524" layer="91"/>
<wire x1="121.92" y1="157.48" x2="121.92" y2="124.46" width="0.1524" layer="91"/>
<label x="185.42" y="157.48" size="1.778" layer="95"/>
</segment>
</net>
<net name="GND" class="0">
<segment>
<pinref part="SV1" gate="G$1" pin="4"/>
<pinref part="GND1" gate="1" pin="GND"/>
<wire x1="205.74" y1="152.4" x2="154.94" y2="152.4" width="0.1524" layer="91"/>
<label x="185.42" y="152.4" size="1.778" layer="95"/>
</segment>
<segment>
<pinref part="GND4" gate="1" pin="GND"/>
<wire x1="207.01" y1="73.66" x2="207.01" y2="66.04" width="0.1524" layer="91"/>
<pinref part="R2" gate="G$1" pin="1"/>
<wire x1="200.66" y1="83.82" x2="200.66" y2="73.66" width="0.1524" layer="91"/>
<wire x1="200.66" y1="73.66" x2="207.01" y2="73.66" width="0.1524" layer="91"/>
<junction x="207.01" y="73.66"/>
<pinref part="R1" gate="G$1" pin="1"/>
<wire x1="213.36" y1="83.82" x2="213.36" y2="73.66" width="0.1524" layer="91"/>
<wire x1="213.36" y1="73.66" x2="207.01" y2="73.66" width="0.1524" layer="91"/>
</segment>
<segment>
<pinref part="GND3" gate="1" pin="GND"/>
<pinref part="SH1" gate="G$1" pin="GND_1"/>
<wire x1="121.92" y1="48.26" x2="121.92" y2="55.88" width="0.1524" layer="91"/>
<pinref part="SH1" gate="G$1" pin="GND_2"/>
<wire x1="121.92" y1="55.88" x2="121.92" y2="63.5" width="0.1524" layer="91"/>
<wire x1="127" y1="63.5" x2="127" y2="55.88" width="0.1524" layer="91"/>
<wire x1="127" y1="55.88" x2="121.92" y2="55.88" width="0.1524" layer="91"/>
<junction x="121.92" y="55.88"/>
</segment>
<segment>
<pinref part="GND2" gate="1" pin="GND"/>
<pinref part="SH1" gate="G$1" pin="GND_3"/>
<wire x1="91.44" y1="132.08" x2="91.44" y2="124.46" width="0.1524" layer="91"/>
</segment>
<segment>
<pinref part="GND5" gate="1" pin="GND"/>
<pinref part="SH1" gate="G$1" pin="ISP_GND"/>
<wire x1="182.88" y1="78.74" x2="177.8" y2="78.74" width="0.1524" layer="91"/>
</segment>
</net>
<net name="SHORT" class="0">
<segment>
<pinref part="SV1" gate="G$1" pin="5"/>
<pinref part="SH1" gate="G$1" pin="2"/>
<wire x1="205.74" y1="149.86" x2="157.48" y2="149.86" width="0.1524" layer="91"/>
<wire x1="157.48" y1="149.86" x2="157.48" y2="124.46" width="0.1524" layer="91"/>
<label x="185.42" y="149.86" size="1.778" layer="95"/>
</segment>
</net>
<net name="N$1" class="0">
<segment>
<wire x1="213.36" y1="142.24" x2="137.16" y2="142.24" width="0.1524" layer="91"/>
<pinref part="SH1" gate="G$1" pin="~6"/>
<wire x1="137.16" y1="142.24" x2="137.16" y2="124.46" width="0.1524" layer="91"/>
<pinref part="LED1" gate="G$1" pin="A"/>
<wire x1="213.36" y1="142.24" x2="213.36" y2="111.76" width="0.1524" layer="91"/>
</segment>
</net>
<net name="N$2" class="0">
<segment>
<pinref part="SH1" gate="G$1" pin="~5"/>
<wire x1="142.24" y1="124.46" x2="142.24" y2="137.16" width="0.1524" layer="91"/>
<wire x1="142.24" y1="137.16" x2="200.66" y2="137.16" width="0.1524" layer="91"/>
<pinref part="LED2" gate="G$1" pin="A"/>
<wire x1="200.66" y1="137.16" x2="200.66" y2="111.76" width="0.1524" layer="91"/>
</segment>
</net>
<net name="N$3" class="0">
<segment>
<pinref part="LED2" gate="G$1" pin="C"/>
<pinref part="R2" gate="G$1" pin="2"/>
<wire x1="200.66" y1="104.14" x2="200.66" y2="93.98" width="0.1524" layer="91"/>
</segment>
</net>
<net name="N$4" class="0">
<segment>
<pinref part="LED1" gate="G$1" pin="C"/>
<pinref part="R1" gate="G$1" pin="2"/>
<wire x1="213.36" y1="104.14" x2="213.36" y2="93.98" width="0.1524" layer="91"/>
</segment>
</net>
</nets>
</sheet>
</sheets>
</schematic>
</drawing>
</eagle>
